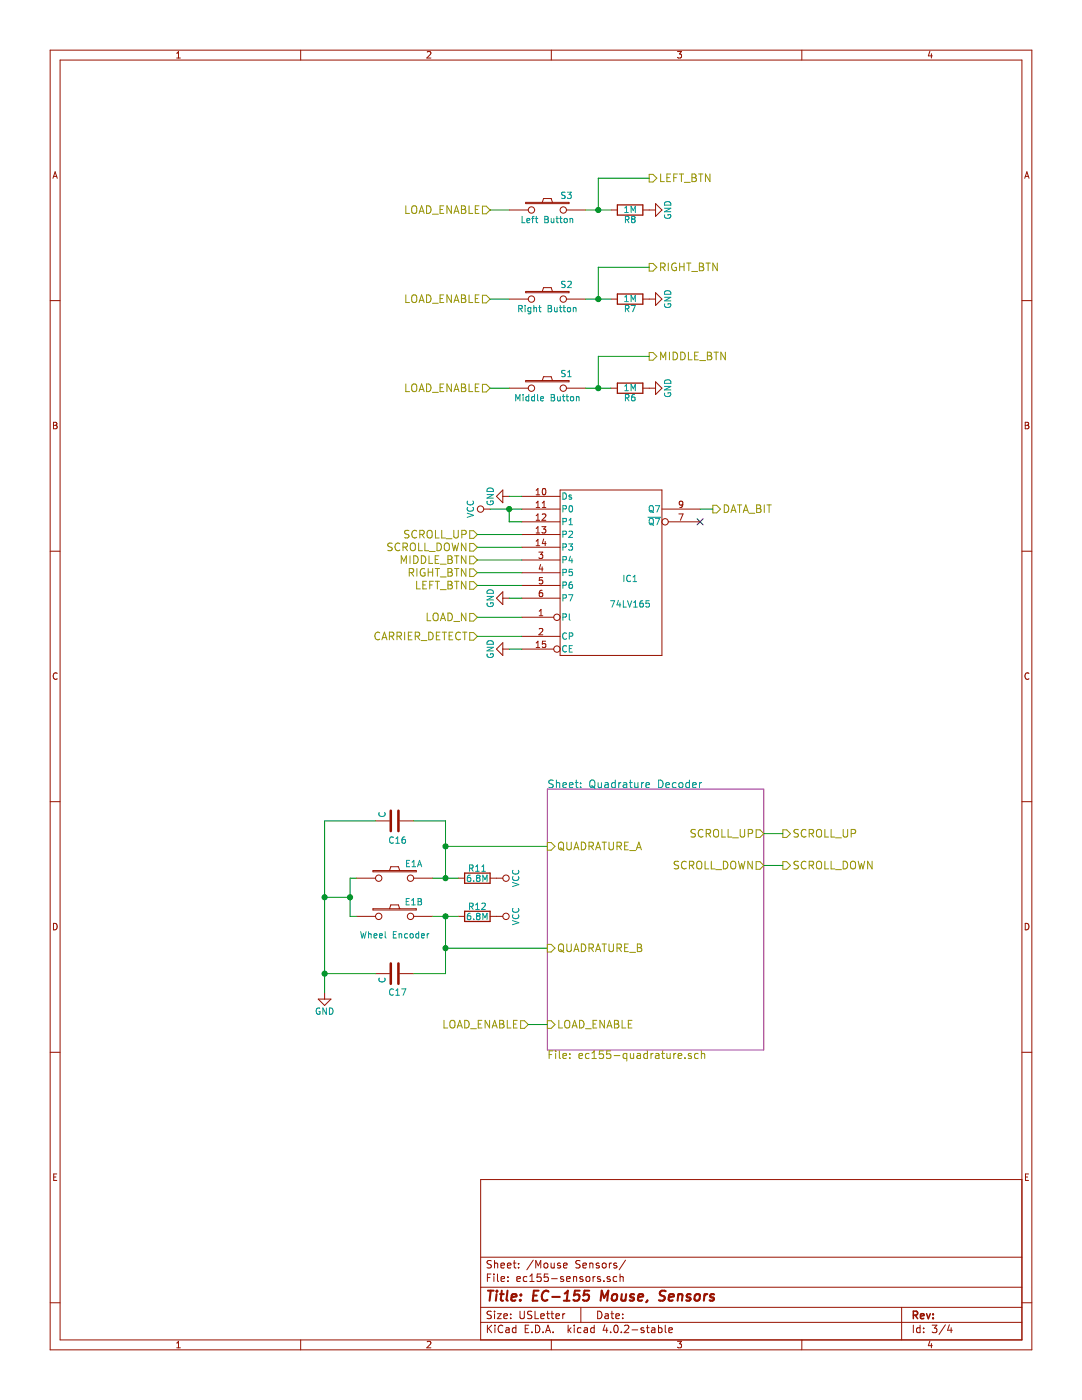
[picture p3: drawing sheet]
EESchema Schematic File Version 2
LIBS:power
LIBS:device
LIBS:transistors
LIBS:conn
LIBS:linear
LIBS:regul
LIBS:74xx
LIBS:cmos4000
LIBS:adc-dac
LIBS:memory
LIBS:xilinx
LIBS:microcontrollers
LIBS:dsp
LIBS:microchip
LIBS:analog_switches
LIBS:motorola
LIBS:texas
LIBS:intel
LIBS:audio
LIBS:interface
LIBS:digital-audio
LIBS:philips
LIBS:display
LIBS:cypress
LIBS:siliconi
LIBS:opto
LIBS:atmel
LIBS:contrib
LIBS:valves
LIBS:wacom-mouse-cache
EELAYER 25 0
EELAYER END
$Descr USLetter 8500 11000 portrait
encoding utf-8
Sheet 3 4
Title "EC-155 Mouse, Sensors"
Date ""
Rev ""
Comp ""
Comment1 ""
Comment2 ""
Comment3 ""
Comment4 ""
$EndDescr
$Comp
L SW_PUSH S3
U 1 1
P 4300 1650
F 0 "S3" H 4450 1760 50  0000 C CNN
F 1 "Left Button" H 4300 1570 50  0000 C CNN
F 2 "" H 4300 1650 50  0000 C CNN
F 3 "" H 4300 1650 50  0000 C CNN
	1    4300 1650
	1    0    0    -1  
$EndComp
$Comp
L SW_PUSH S2
U 1 1
P 4300 2350
F 0 "S2" H 4450 2460 50  0000 C CNN
F 1 "Right Button" H 4300 2270 50  0000 C CNN
F 2 "" H 4300 2350 50  0000 C CNN
F 3 "" H 4300 2350 50  0000 C CNN
	1    4300 2350
	1    0    0    -1  
$EndComp
$Comp
L SW_PUSH S1
U 1 1
P 4300 3050
F 0 "S1" H 4450 3160 50  0000 C CNN
F 1 "Middle Button" H 4300 2970 50  0000 C CNN
F 2 "" H 4300 3050 50  0000 C CNN
F 3 "" H 4300 3050 50  0000 C CNN
	1    4300 3050
	1    0    0    -1  
$EndComp
$Comp
L R R6
U 1 1
P 4950 3050
F 0 "R6" V 5030 3050 50  0000 C CNN
F 1 "1M" V 4950 3050 50  0000 C CNN
F 2 "" V 4880 3050 50  0000 C CNN
F 3 "" H 4950 3050 50  0000 C CNN
	1    4950 3050
	0    1    1    0   
$EndComp
$Comp
L R R7
U 1 1
P 4950 2350
F 0 "R7" V 5030 2350 50  0000 C CNN
F 1 "1M" V 4950 2350 50  0000 C CNN
F 2 "" V 4880 2350 50  0000 C CNN
F 3 "" H 4950 2350 50  0000 C CNN
	1    4950 2350
	0    1    1    0   
$EndComp
$Comp
L R R8
U 1 1
P 4950 1650
F 0 "R8" V 5030 1650 50  0000 C CNN
F 1 "1M" V 4950 1650 50  0000 C CNN
F 2 "" V 4880 1650 50  0000 C CNN
F 3 "" H 4950 1650 50  0000 C CNN
	1    4950 1650
	0    1    1    0   
$EndComp
$Comp
L GND #PWR?
U 1 1
P 4000 3900
F 0 "#PWR?" H 4000 3650 50  0001 C CNN
F 1 "GND" H 4000 3750 50  0000 C CNN
F 2 "" H 4000 3900 50  0000 C CNN
F 3 "" H 4000 3900 50  0000 C CNN
	1    4000 3900
	0    1    1    0   
$EndComp
$Comp
L VCC #PWR?
U 1 1
P 3850 4000
F 0 "#PWR?" H 3850 3850 50  0001 C CNN
F 1 "VCC" H 3850 4150 50  0000 C CNN
F 2 "" H 3850 4000 50  0000 C CNN
F 3 "" H 3850 4000 50  0000 C CNN
	1    3850 4000
	0    -1   -1   0   
$EndComp
NoConn ~ 5500 4100
$Comp
L GND #PWR?
U 1 1
P 4000 5100
F 0 "#PWR?" H 4000 4850 50  0001 C CNN
F 1 "GND" H 4000 4950 50  0000 C CNN
F 2 "" H 4000 5100 50  0000 C CNN
F 3 "" H 4000 5100 50  0000 C CNN
	1    4000 5100
	0    1    1    0   
$EndComp
$Comp
L GND #PWR?
U 1 1
P 4000 4700
F 0 "#PWR?" H 4000 4450 50  0001 C CNN
F 1 "GND" H 4000 4550 50  0000 C CNN
F 2 "" H 4000 4700 50  0000 C CNN
F 3 "" H 4000 4700 50  0000 C CNN
	1    4000 4700
	0    1    1    0   
$EndComp
$Comp
L C C17
U 1 1
P 3100 7650
F 0 "C17" V 3250 7600 50  0000 L CNN
F 1 "C" H 3125 7550 50  0000 L CNN
F 2 "" H 3138 7500 50  0000 C CNN
F 3 "" H 3100 7650 50  0000 C CNN
	1    3100 7650
	0    1    1    0   
$EndComp
$Comp
L R R12
U 1 1
P 3750 7200
F 0 "R12" V 3830 7200 50  0000 C CNN
F 1 "6.8M" V 3750 7200 50  0000 C CNN
F 2 "" V 3680 7200 50  0000 C CNN
F 3 "" H 3750 7200 50  0000 C CNN
	1    3750 7200
	0    -1   -1   0   
$EndComp
$Comp
L VCC #PWR?
U 1 1
P 3900 7200
F 0 "#PWR?" H 3900 7050 50  0001 C CNN
F 1 "VCC" H 3900 7350 50  0000 C CNN
F 2 "" H 3900 7200 50  0000 C CNN
F 3 "" H 3900 7200 50  0000 C CNN
	1    3900 7200
	0    1    1    0   
$EndComp
$Comp
L C C16
U 1 1
P 3100 6450
F 0 "C16" V 2950 6400 50  0000 L CNN
F 1 "C" H 3125 6350 50  0000 L CNN
F 2 "" H 3138 6300 50  0000 C CNN
F 3 "" H 3100 6450 50  0000 C CNN
	1    3100 6450
	0    1    -1   0   
$EndComp
$Comp
L R R11
U 1 1
P 3750 6900
F 0 "R11" V 3830 6900 50  0000 C CNN
F 1 "6.8M" V 3750 6900 50  0000 C CNN
F 2 "" V 3680 6900 50  0000 C CNN
F 3 "" H 3750 6900 50  0000 C CNN
	1    3750 6900
	0    -1   -1   0   
$EndComp
Text HLabel 3750 5000 0    60   Input ~ 0
CARRIER_DETECT
Text HLabel 5600 4000 2    60   Output ~ 0
DATA_BIT
Text HLabel 3750 4850 0    60   Input ~ 0
LOAD_N
Text HLabel 3850 1650 0    60   Input ~ 0
LOAD_ENABLE
Text HLabel 3750 4600 0    60   Input ~ 0
LEFT_BTN
Text HLabel 3750 4500 0    60   Input ~ 0
RIGHT_BTN
Text HLabel 3750 4400 0    60   Input ~ 0
MIDDLE_BTN
Text HLabel 5100 1400 2    60   Output ~ 0
LEFT_BTN
Text HLabel 3850 2350 0    60   Input ~ 0
LOAD_ENABLE
Text HLabel 5100 2100 2    60   Output ~ 0
RIGHT_BTN
$Comp
L GND #PWR?
U 1 1
P 5100 3050
F 0 "#PWR?" H 5100 2800 50  0001 C CNN
F 1 "GND" H 5100 2900 50  0000 C CNN
F 2 "" H 5100 3050 50  0000 C CNN
F 3 "" H 5100 3050 50  0000 C CNN
	1    5100 3050
	0    -1   -1   0   
$EndComp
Text HLabel 3850 3050 0    60   Input ~ 0
LOAD_ENABLE
Text HLabel 5100 2800 2    60   Output ~ 0
MIDDLE_BTN
$Comp
L GND #PWR?
U 1 1
P 5100 2350
F 0 "#PWR?" H 5100 2100 50  0001 C CNN
F 1 "GND" H 5100 2200 50  0000 C CNN
F 2 "" H 5100 2350 50  0000 C CNN
F 3 "" H 5100 2350 50  0000 C CNN
	1    5100 2350
	0    -1   -1   0   
$EndComp
$Comp
L GND #PWR?
U 1 1
P 5100 1650
F 0 "#PWR?" H 5100 1400 50  0001 C CNN
F 1 "GND" H 5100 1500 50  0000 C CNN
F 2 "" H 5100 1650 50  0000 C CNN
F 3 "" H 5100 1650 50  0000 C CNN
	1    5100 1650
	0    -1   -1   0   
$EndComp
$Comp
L 74LS165 IC1
U 1 1
P 4800 4500
F 0 "IC1" H 4950 4450 50  0000 C CNN
F 1 "74LV165" H 4950 4250 50  0000 C CNN
F 2 "" H 4800 4500 50  0000 C CNN
F 3 "" H 4800 4500 50  0000 C CNN
	1    4800 4500
	1    0    0    -1  
$EndComp
$Comp
L SW_PUSH E1A
U 1 1
P 3100 6900
F 0 "E1A" H 3250 7010 50  0000 C CNN
F 1 "Wheel Encoder" H 3100 6820 50  0001 C CNN
F 2 "" H 3100 6900 50  0000 C CNN
F 3 "" H 3100 6900 50  0000 C CNN
	1    3100 6900
	1    0    0    -1  
$EndComp
$Comp
L SW_PUSH E1B
U 1 1
P 3100 7200
F 0 "E1B" H 3250 7310 50  0000 C CNN
F 1 "Wheel Encoder" H 3100 7050 50  0000 C CNN
F 2 "" H 3100 7200 50  0000 C CNN
F 3 "" H 3100 7200 50  0000 C CNN
	1    3100 7200
	1    0    0    -1  
$EndComp
Text HLabel 3750 4200 0    60   Input ~ 0
SCROLL_UP
Text HLabel 3750 4300 0    60   Input ~ 0
SCROLL_DOWN
Wire Wire Line
	3850 4000 4100 4000
Wire Wire Line
	4000 4000 4000 4100
Wire Wire Line
	4000 4100 4100 4100
Connection ~ 4000 4000
Wire Wire Line
	4000 3900 4100 3900
Wire Wire Line
	4100 5100 4000 5100
Wire Wire Line
	4000 4700 4100 4700
Wire Wire Line
	3750 4850 4100 4850
Wire Wire Line
	3400 7200 3600 7200
Wire Wire Line
	5600 4000 5500 4000
Wire Wire Line
	3750 5000 4100 5000
Wire Wire Line
	3750 4400 4100 4400
Wire Wire Line
	4100 4500 3750 4500
Wire Wire Line
	3750 4600 4100 4600
Wire Wire Line
	5100 1400 4700 1400
Wire Wire Line
	4700 1400 4700 1650
Wire Wire Line
	4600 1650 4800 1650
Connection ~ 4700 1650
Wire Wire Line
	4000 1650 3850 1650
Wire Wire Line
	5100 2100 4700 2100
Wire Wire Line
	4700 2100 4700 2350
Wire Wire Line
	4600 2350 4800 2350
Connection ~ 4700 2350
Wire Wire Line
	4000 2350 3850 2350
Wire Wire Line
	5100 2800 4700 2800
Wire Wire Line
	4700 2800 4700 3050
Wire Wire Line
	4600 3050 4800 3050
Connection ~ 4700 3050
Wire Wire Line
	4000 3050 3850 3050
Wire Wire Line
	4100 4200 3750 4200
Wire Wire Line
	3750 4300 4100 4300
$Comp
L VCC #PWR?
U 1 1
P 3900 6900
F 0 "#PWR?" H 3900 6750 50  0001 C CNN
F 1 "VCC" H 3900 7050 50  0000 C CNN
F 2 "" H 3900 6900 50  0000 C CNN
F 3 "" H 3900 6900 50  0000 C CNN
	1    3900 6900
	0    1    1    0   
$EndComp
Wire Wire Line
	3400 6900 3600 6900
$Comp
L GND #PWR?
U 1 1
P 2550 7800
F 0 "#PWR?" H 2550 7550 50  0001 C CNN
F 1 "GND" H 2550 7650 50  0000 C CNN
F 2 "" H 2550 7800 50  0000 C CNN
F 3 "" H 2550 7800 50  0000 C CNN
	1    2550 7800
	1    0    0    -1  
$EndComp
Wire Wire Line
	2750 6900 2750 7200
Wire Wire Line
	2750 6900 2800 6900
Wire Wire Line
	2750 7200 2800 7200
Connection ~ 2750 7050
Wire Wire Line
	4300 6650 3500 6650
Wire Wire Line
	3500 6450 3500 6900
Connection ~ 3500 6900
Wire Wire Line
	4300 7450 3500 7450
Wire Wire Line
	3500 7200 3500 7650
Connection ~ 3500 7200
Wire Wire Line
	2950 6450 2550 6450
Wire Wire Line
	2550 6450 2550 7800
Connection ~ 2550 7050
Wire Wire Line
	2550 7650 2950 7650
Wire Wire Line
	2550 7050 2750 7050
Connection ~ 2550 7650
Wire Wire Line
	3250 6450 3500 6450
Connection ~ 3500 6650
Wire Wire Line
	3500 7650 3250 7650
Connection ~ 3500 7450
$Sheet
S 4300 6200 1700 2050
U 57A14EA3
F0 "Quadrature Decoder" 60
F1 "ec155-quadrature.sch" 60
F2 "LOAD_ENABLE" I L 4300 8050 60 
F3 "SCROLL_UP" O R 6000 6550 60 
F4 "SCROLL_DOWN" O R 6000 6800 60 
F5 "QUADRATURE_A" I L 4300 6650 60 
F6 "QUADRATURE_B" I L 4300 7450 60 
$EndSheet
Text HLabel 6150 6550 2    60   Output ~ 0
SCROLL_UP
Wire Wire Line
	6000 6550 6150 6550
Text HLabel 6150 6800 2    60   Output ~ 0
SCROLL_DOWN
Wire Wire Line
	6150 6800 6000 6800
Text HLabel 4150 8050 0    60   Input ~ 0
LOAD_ENABLE
Wire Wire Line
	4150 8050 4300 8050
$EndSCHEMATC
